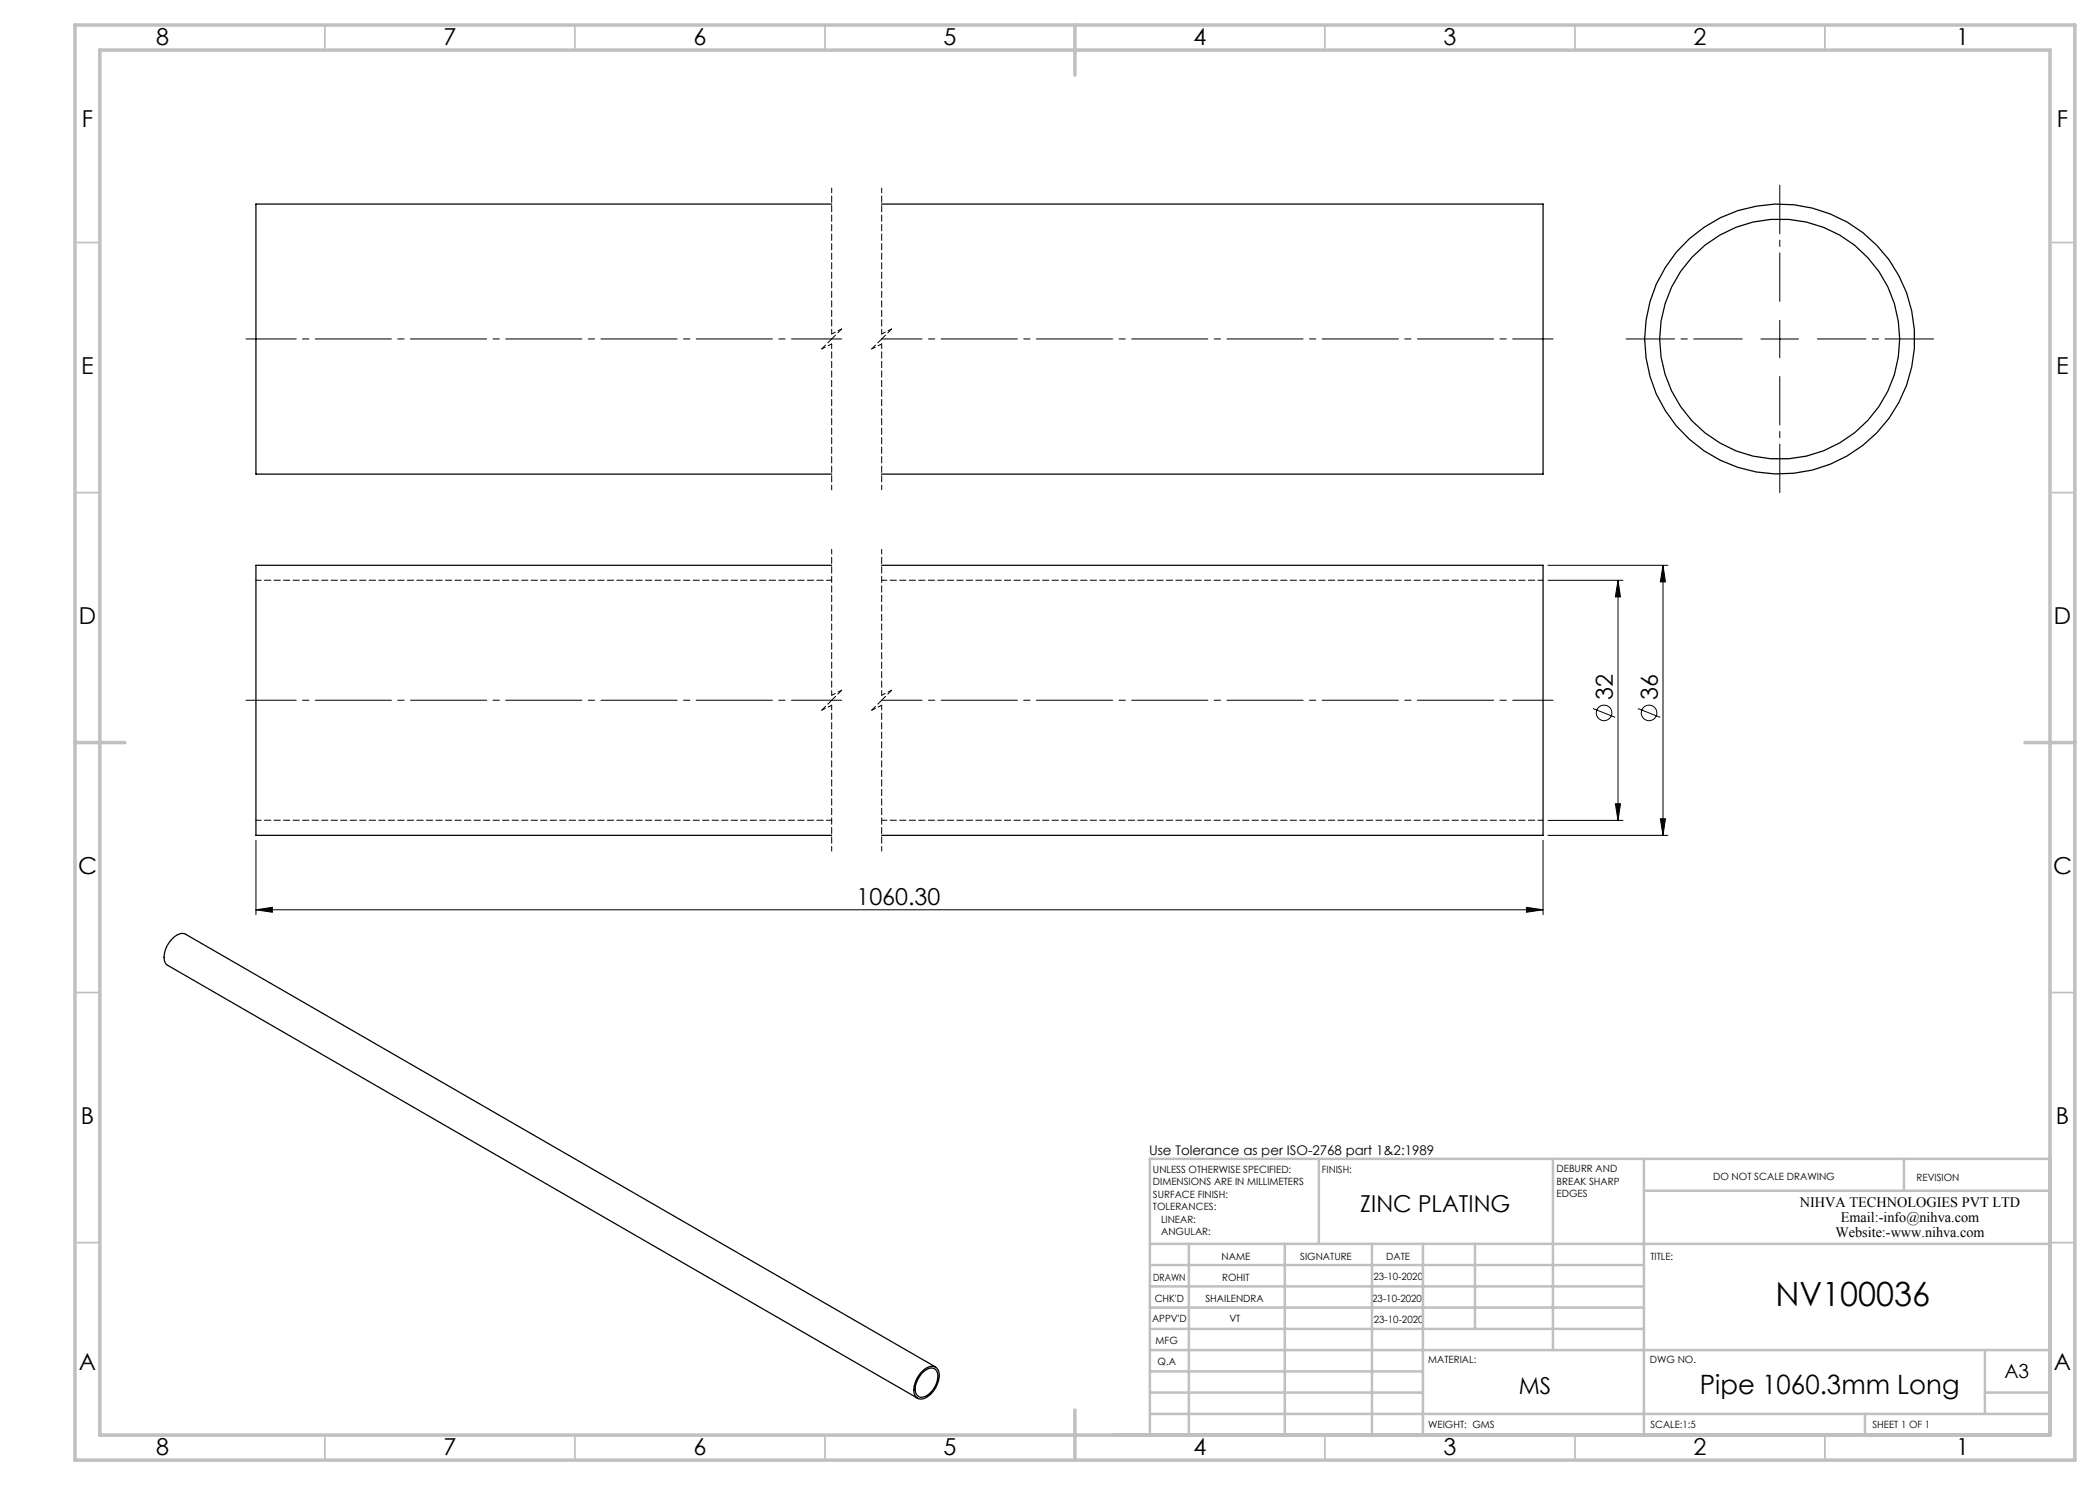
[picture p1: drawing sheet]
<svg xmlns="http://www.w3.org/2000/svg" width="420mm" height="297mm" viewBox="0 0 420 297" stroke-linecap="round" stroke-linejoin="round" font-family="sans-serif">
<g fill="none" stroke="#000" stroke-width=".2">
<path d="M352.2 67.8h7.5M356 64.1v7.5M309.6 113.1h24M309.6 116.1h15M323.6 116.1v48M323.6 116.1l.5 3.3h-1zM332.6 113.1v54M332.6 113.1l.5 3.3h-1zM318.6 141.7l4.4 1.8M327.6 141.7l4.4 1.8M51.2 168.1v14.8M308.6 168.1v14.8"/>
<path d="M309.6 167.1h24M309.6 164.1h15M323.1 160.8h1l-.5 3.3zM332.1 163.8h1l-.5 3.3zM51.2 182l3.3-.5v1zM51.2 182h257.4M305.3 181.5l3.3 .5-3.3 .5z"/>
<circle cx="320.8" cy="142.6" r="1.55"/>
<circle cx="329.8" cy="142.6" r="1.55"/>
</g>
<path d="M49.2 67.8h119.1M49.2 140h119.1" fill="none" stroke="#000" stroke-width=".2" stroke-dasharray="15.2 1.3 1.3 1.3" stroke-dashoffset="5.2"/>
<path d="M176.3 67.8h134.3M176.3 140h134.3" fill="none" stroke="#000" stroke-width=".2" stroke-dasharray="15.2 1.3 1.3 1.3" stroke-dashoffset="7.2"/>
<path d="M348.5 67.8h-23.3M356 60.3v-23.3M356 75.3v23.2M363.5 67.8h23.2" fill="none" stroke="#000" stroke-width=".2" stroke-dasharray="15.2 1.3 1.3 1.3" stroke-dashoffset="5.5"/>
<path d="M166.3 37.6v29.2M176.3 37.6v29.2M166.3 68.8v29.2M176.3 68.8v29.2M166.3 109.9v29.1M176.3 109.9v29.1M166.3 141v29.2M176.3 141v29.2" fill="none" stroke="#000" stroke-width=".2" stroke-dasharray="1.3 .6" stroke-dashoffset=".3"/>
<path d="M164.3 69.8l2-1M166.3 66.8l2-1M174.3 69.8l2-1M176.3 66.8l2-1M166.3 139l2-1M176.3 139l2-1M164.3 142l2-1M174.3 142l2-1" fill="none" stroke="#000" stroke-width=".2" stroke-dasharray="1.3 .6" stroke-dashoffset=".5"/>
<path d="M166.3 67.8l-2 2M168.3 65.8l-2 2M176.3 67.8l-2 2M178.3 65.8l-2 2M166.3 116h-115.1M308.6 116h-132.3M168.3 138l-2 2M178.3 138l-2 2M166.3 140l-2 2M176.3 140l-2 2M51.2 164h115.1M176.3 164h132.3" fill="none" stroke="#000" stroke-width=".2" stroke-dasharray="1.3 .6" stroke-dashoffset=".2"/>
<g fill="none" stroke="#c0c0c0" stroke-width=".35">
<path d="M65 5v5M115 5v5M165 5v5M265 5v5M315 5v5M365 5v5M15 48.5h5M410 48.5h5M15 98.5h5M410 98.5h5M15 198.5h5M410 198.5h5"/>
<path d="M15 248.5h5M410 248.5h5M65 287v5M115 287v5M165 287v5M265 287v5M315 287v5M365 287v5"/>
</g>
<g fill="none" stroke="#c0c0c0" stroke-width=".5">
<path d="M263.8 231.8v17M310.6 231.8v38.2M328.8 231.8v55.2M328.8 238.2h81.2M380.8 231.8v6.4M410 231.8h-180v55.2M230 248.8h180M230 257.3h98.8M230 253h98.8M237.8 248.8v38.2M257 248.8v38.2M274.4 248.8v38.2"/>
<path d="M284.6 248.8v38.2M295 248.8v17M230 265.8h98.8M230 261.5h98.8M230 278.5h54.6M230 274.3h54.6M230 270h180M397 278.5h13M397 270v12.8M230 282.8h180M373 282.8v4.2"/>
</g>
<path d="M15 5h400v287h-400zM20 10h390v277h-390zM215 5v10M15 148.5h10M405 148.5h10M215 282v10" fill="none" stroke="#c0c0c0" stroke-width=".7"/>
<g fill="#000">
<path d="M332.6 113.1l.5 3.3h-1zM332.1 163.8h1l-.5 3.3zM323.6 116.1l.5 3.3h-1zM323.1 160.8h1l-.5 3.3z"/>
<path d="M51.2 182l3.3-.5v1zM305.3 181.5l3.3 .5-3.3 .5z"/>
</g>
<g fill="none" stroke="#000" stroke-width=".25">
<path d="M166.3 40.8h-115.1v54h115.1M176.3 40.8h132.3v54h-132.3M166.3 113.1h-115.1v54h115.1M176.3 113.1h132.3v54h-132.3M184.2 274.5a2.67 2.67 0 0 1 2.9-1.1 2.91 2.91 0 0 1 .3 3.7 4 4 0 0 1-3.5 2.7 1.79 1.79 0 0 1-1.1-2.2l.5-1.8zM184.5 274.6a2.1 2.1 0 0 1 2.5-.8 2.87 2.87 0 0 1 0 3.6 3.1 3.1 0 0 1-3.1 2 1.87 1.87 0 0 1-.8-2.4l.6-1.3zM187.1 273.4l-150-86.5a2.41 2.41 0 0 0-2.8 1.1 4.4 4.4 0 0 0-1.1 4.8l150.3 86.8"/>
<circle cx="355.9" cy="67.8" r="24"/>
<circle cx="355.9" cy="67.8" r="27"/>
</g>
<text font-size="6.7" x="355.1" y="261.3">NV100036</text>
<text font-size="5.3" x="340" y="278.7">Pipe 1060.3mm Long</text>
<g font-size="4.7">
<text x="31.2" y="9">8</text>
<text x="88.7" y="9">7</text>
<text x="138.7" y="9">6</text>
<text x="188.7" y="9">5</text>
<text x="238.7" y="9">4</text>
<text x="288.7" y="9">3</text>
<text x="338.7" y="9">2</text>
<text x="391.2" y="9">1</text>
<text x="16.4" y="25.5">F</text>
<text x="411.4" y="25.5">F</text>
<text x="16.3" y="74.7">E</text>
<text x="411.3" y="74.7">E</text>
<text x="15.8" y="124.7">D</text>
<text x="410.8" y="124.7">D</text>
<text x="322.5" y="140" transform="rotate(-90 322.5 140)">32</text>
<text x="331.5" y="140" transform="rotate(-90 331.5 140)">36</text>
<text x="15.6" y="174.7">C</text>
<text x="410.6" y="174.7">C</text>
<text x="171.3" y="180.9">1060.30</text>
<text x="16.2" y="224.7">B</text>
<text x="411.2" y="224.7">B</text>
<text x="272.1" y="242.4">ZINC PLATING</text>
<text x="15.8" y="274">A</text>
<text x="410.8" y="274">A</text>
<text x="303.7" y="278.9">MS</text>
<text x="31.2" y="291">8</text>
<text x="88.7" y="291">7</text>
<text x="138.7" y="291">6</text>
<text x="188.7" y="291">5</text>
<text x="238.7" y="291">4</text>
<text x="288.7" y="291">3</text>
<text x="338.7" y="291">2</text>
<text x="391.2" y="291">1</text>
</g>
<text font-size="3.9" x="400.9" y="275.5">A3</text>
<g font-size="2.9">
<text x="360" y="241.3">NIHVA TECHNOLOGIES PVT LTD</text>
<text x="368.2" y="244.3">Email:-info@nihva.com</text>
<text x="367.1" y="247.3">Website:-www.nihva.com</text>
</g>
<text font-size="2.7" x="229.8" y="231.1">Use Tolerance as per ISO-2768 part 1&amp;2:1989</text>
<g font-size="2">
<text x="230.6" y="234.6">UNLESS OTHERWISE SPECIFIED:</text>
<text x="230.6" y="237.1">DIMENSIONS ARE IN MILLIMETERS</text>
<text x="230.6" y="239.6">SURFACE FINISH:</text>
<text x="264.4" y="234.6">FINISH:</text>
<text x="311.3" y="234.5">DEBURR AND</text>
<text x="311.3" y="237">BREAK SHARP</text>
<text x="311.3" y="239.5">EDGES</text>
<text x="342.6" y="236">DO NOT SCALE DRAWING</text>
<text x="383.3" y="236.2">REVISION</text>
<text x="230.6" y="242.1">TOLERANCES:</text>
<text x="232.2" y="244.6">LINEAR:</text>
<text x="232.2" y="247.1">ANGULAR:</text>
<text x="244.3" y="252">NAME</text>
<text x="260" y="251.9">SIGNATURE</text>
<text x="277.2" y="251.9">DATE</text>
<text x="330.1" y="251.9">TITLE:</text>
<text x="230.6" y="256.1">DRAWN</text>
<text x="244.4" y="256.1">ROHIT</text>
<text x="274.7" y="255.9">23-10-2020</text>
<text x="230.9" y="260.3">CHK'D</text>
<text x="241.1" y="260.3">SHAILENDRA</text>
<text x="274.4" y="260.3">23-10-2020</text>
<text x="230.4" y="264.4">APPV'D</text>
<text x="231.1" y="268.8">MFG</text>
<text x="245.9" y="264.4">VT</text>
<text x="274.8" y="264.6">23-10-2020</text>
<text x="231.5" y="273">Q.A</text>
<text x="285.6" y="272.5">MATERIAL:</text>
<text x="330" y="272.5">DWG NO.</text>
<text x="285.6" y="285.5">WEIGHT: GMS</text>
<text x="330.1" y="285.6">SCALE:1:5</text>
<text x="374.5" y="285.6">SHEET 1 OF 1</text>
</g>
</svg>
